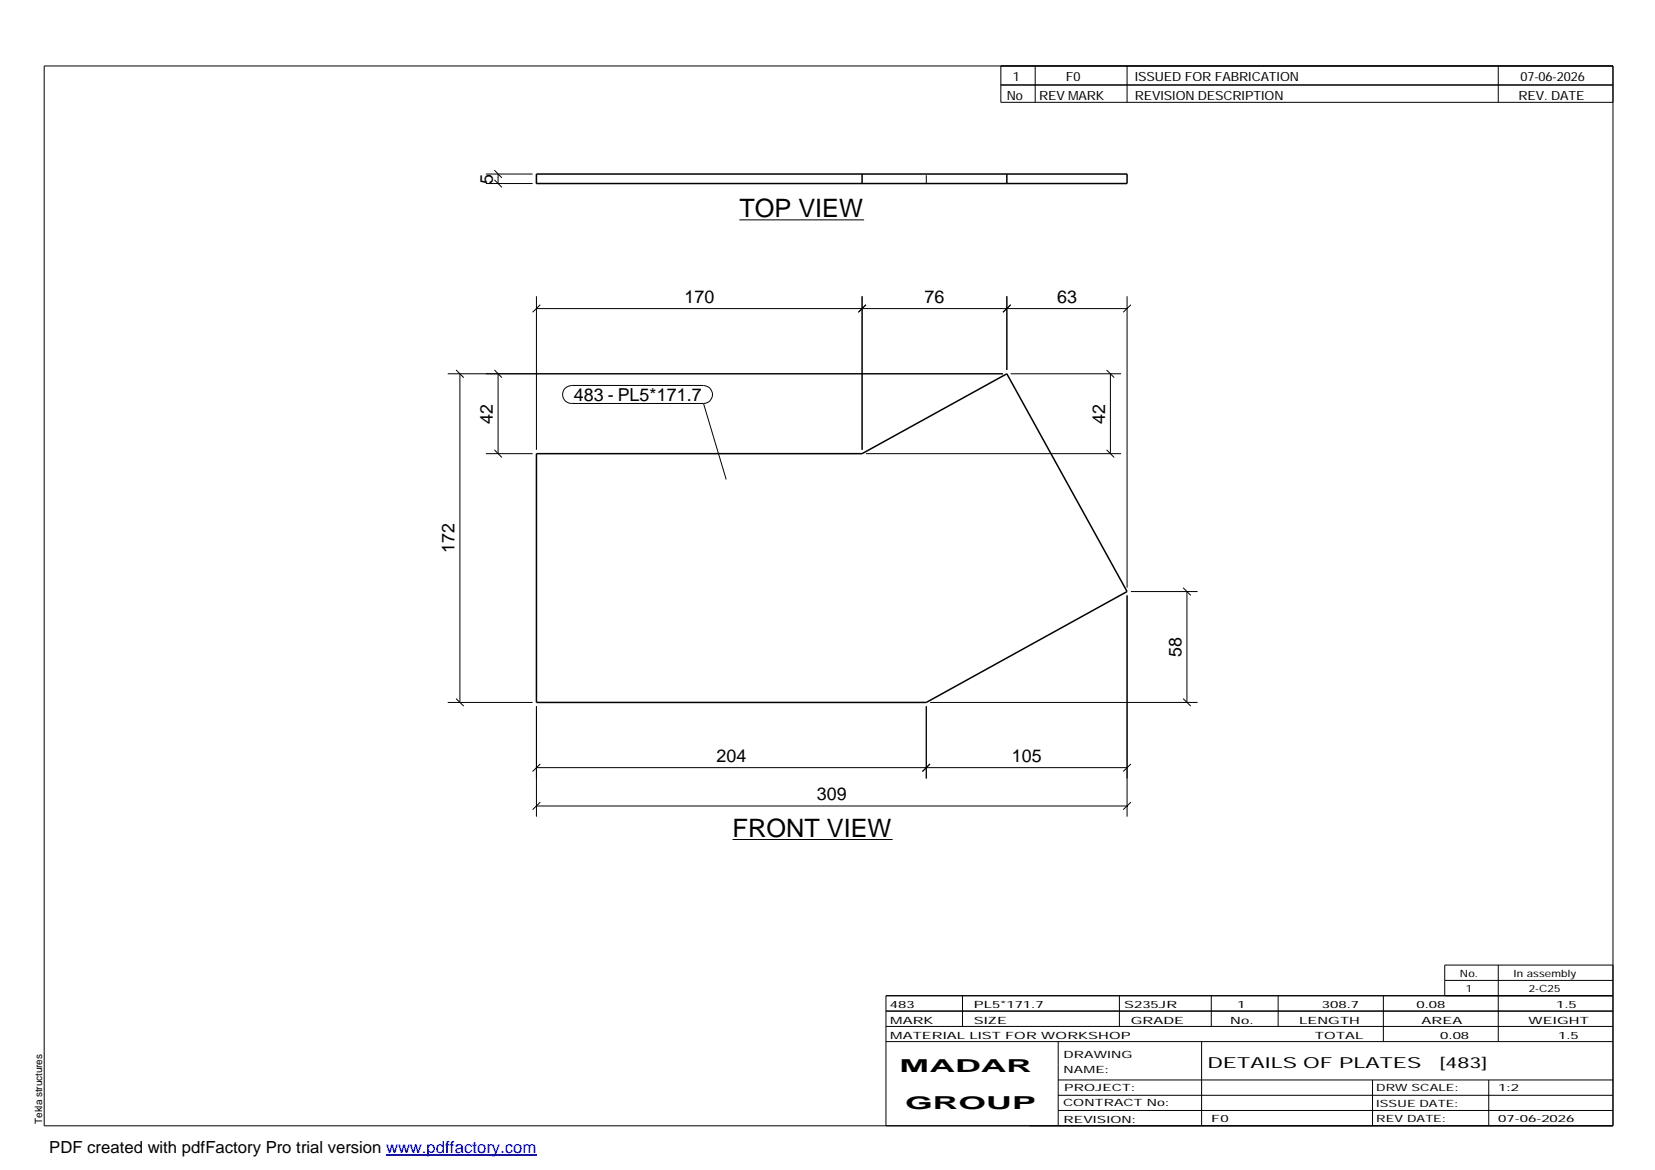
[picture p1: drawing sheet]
<svg xmlns="http://www.w3.org/2000/svg" width="420mm" height="297mm" viewBox="0 0 420 297" stroke-linecap="round" stroke-linejoin="round" font-family="sans-serif">
<path d="M136.2 44.2h149.9v2.4h-149.9zM218.9 44.2v2.4M255.6 44.2v2.4M136.2 115.2h82.7l36.7-20.3 30.5 55.3-50.9 28.1h-99z" fill="none" stroke="#000" stroke-width=".38"/>
<path d="M136.2 46.6v-2.4M235.2 46.6v-2.4" fill="none" stroke="#000" stroke-width=".25" stroke-dasharray="2.1 2.1" stroke-linecap="butt"/>
<g fill="none" stroke="#000" stroke-width=".25">
<path d="M11.2 16.7h398.3v269.1h-398.3zM254.1 16.7v9.3h155.4M262.8 16.7v9.3M286.1 16.7v9.3M380.4 16.7v9.3M254.1 21.6h155.4M123.4 46.6h11.8M123.4 44.2h11.8M125.5 45.7l1.9 1.9M125.5 43.2l1.9 2M126.4 44.2v2.4M187.7 55.8h31.7"/>
<path d="M136.2 75.2v39M136.2 78.3h149.9M137.2 77.4l-2 1.9M218.9 75.2v39M219.8 77.4l-1.9 1.9M255.6 75.2v18.7M256.6 77.4l-2 1.9M286.1 75.2v74M287.1 77.4l-1.9 1.9M113.7 94.9h140.9M115.8 93.9l1.9 2M116.8 94.9v83.4"/>
<path d="M125.5 93.9l1.9 2M126.4 94.9v20.3M143.5 98.5l.8-.4 .8-.2h33.5a2.29 2.29 0 0 1 2.3 2.2 2.29 2.29 0 0 1-2.3 2.3h-33.5a2.27 2.27 0 0 1-2.1-1.4 2.27 2.27 0 0 1 .5-2.5zM256.6 94.9h28M280.9 93.9l2 2M281.9 94.9v20.3M123.4 115.2h11.8M125.5 114.2l1.9 1.9M178.6 102.4l5.8 19.3M219.8 115.2h64.8M280.9 114.2l2 1.9M286.1 151.2v56.1"/>
<path d="M287.1 150.2h16.9M300.4 149.2l1.9 2M301.3 150.2v28.1M113.7 178.3h21.5M115.8 177.4l1.9 1.9M136.2 179.3v28M235.2 179.3v18.3M236.1 178.3h67.9M300.4 177.4l1.9 1.9M136.2 194.9h149.9M137.2 194l-2 1.9M236.1 194l-1.9 1.9"/>
<path d="M287.1 194l-1.9 1.9M136.2 204.6h149.9M137.2 203.7l-2 1.9M186 213.1h40.6M287.1 203.7l-1.9 1.9M224.9 256.7h184.6M244.3 252.8v7.8M284.2 252.8v7.8M307.5 252.8v7.8M324.5 252.8v7.8M351.2 252.8v11.6M366.8 248.9h42.7"/>
<path d="M380.4 245v19.4M409.5 245h-42.7v7.8M409.5 252.8h-184.6v33M224.9 264.4h184.6M224.9 260.6h184.6M268.6 264.4v21.4M268.6 274.2h140.9M268.6 278.1h140.9M305.1 264.4v21.4M348.4 274.2v11.6M378 274.2v11.6M268.6 281.9h140.9"/>
</g>
<path d="M98 293.3h38.2" fill="none" stroke="#00f" stroke-width=".3"/>
<g font-size="6.4">
<text x="187.7" y="55.1">TOP VIEW</text>
<text x="186" y="212.4">FRONT VIEW</text>
</g>
<g font-size="4.5">
<text x="125.1" y="46.6" transform="rotate(-90 125.1 46.6)">5</text>
<text x="173.7" y="76.9">170</text>
<text x="234.7" y="76.9">76</text>
<text x="268.4" y="76.9">63</text>
<text x="145.7" y="101.9">483 - PL5*171.7</text>
<text x="125.1" y="107.6" transform="rotate(-90 125.1 107.6)">42</text>
<text x="280.5" y="107.6" transform="rotate(-90 280.5 107.6)">42</text>
<text x="115.4" y="140.4" transform="rotate(-90 115.4 140.4)">172</text>
<text x="300" y="166.8" transform="rotate(-90 300 166.8)">58</text>
<text x="181.9" y="193.5">204</text>
<text x="256.8" y="193.5">105</text>
<text x="207.4" y="203.2">309</text>
<text x="228.4" y="272.3">MADAR</text>
<text x="229.8" y="281.6">GROUP</text>
</g>
<text font-size="4.2" x="12.5" y="292.7">PDF created with pdfFactory Pro trial version www.pdffactory.com</text>
<g font-size="3.9">
<text x="306.5" y="271.3">DETAILS OF PLATES</text>
<text x="365.4" y="271.3">[483]</text>
</g>
<g font-size="3.2">
<text x="257.1" y="20.5">1</text>
<text x="270.6" y="20.5">F0</text>
<text x="288.1" y="20.5">ISSUED FOR FABRICATION</text>
<text x="386" y="20.5">07-06-2026</text>
<text x="255.6" y="25.5">No</text>
<text x="263.8" y="25.5">REV MARK</text>
<text x="288.1" y="25.5">REVISION DESCRIPTION</text>
<text x="385.5" y="25.5">REV. DATE</text>
</g>
<g font-size="2.5">
<text x="370.6" y="247.9">No.</text>
<text x="372.1" y="251.8">1</text>
<text x="384.3" y="247.9">In assembly</text>
<text x="388.1" y="251.8">2-C25</text>
<text x="225.9" y="255.9">483</text>
<text x="247.3" y="255.9">PL5*171.7</text>
<text x="285.4" y="255.9">S235JR</text>
<text x="314.1" y="255.9">1</text>
<text x="335.6" y="255.9">308.7</text>
<text x="359.6" y="255.9">0.08</text>
<text x="395.1" y="255.9">1.5</text>
<text x="226" y="263.7">MATERIAL LIST FOR WORKSHOP</text>
<text x="226" y="259.9">MARK</text>
<text x="247.2" y="259.9">SIZE</text>
<text x="287.1" y="259.9">GRADE</text>
<text x="312.3" y="259.9">No.</text>
<text x="329.8" y="259.9">LENGTH</text>
<text x="333.8" y="263.7">TOTAL</text>
<text x="360.9" y="259.9">AREA</text>
<text x="365.6" y="263.7">0.08</text>
<text x="388.1" y="259.9">WEIGHT</text>
<text x="395.6" y="263.7">1.5</text>
<text x="270" y="268.5">DRAWING</text>
<text x="270" y="272.5">NAME:</text>
<text x="269.9" y="280.9">CONTRACT No:</text>
<text x="270.2" y="277">PROJECT:</text>
<text x="349.4" y="277.1">DRW SCALE:</text>
<text x="349.4" y="281">ISSUE DATE:</text>
<text x="380.4" y="277.1">1:2</text>
<text x="10.7" y="285.4" transform="rotate(-90 10.7 285.4)">Tekla structures</text>
<text x="270" y="285">REVISION:</text>
<text x="307.5" y="284.8">F0</text>
<text x="349.4" y="284.8">REV DATE:</text>
<text x="380.4" y="284.8">07-06-2026</text>
</g>
</svg>
